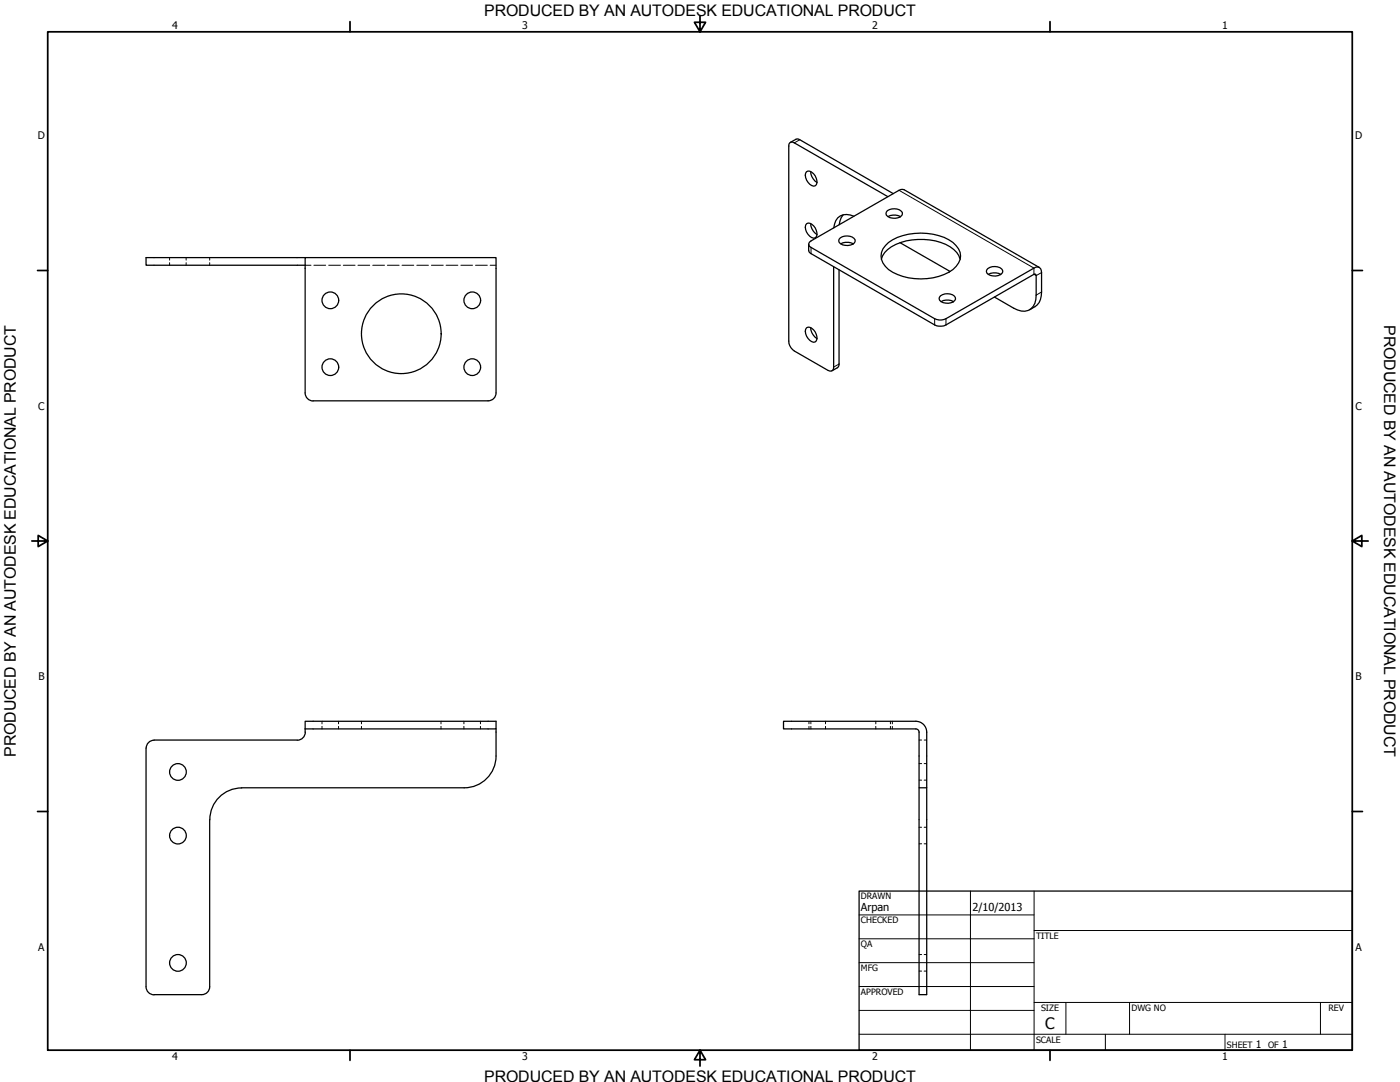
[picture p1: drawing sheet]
<svg xmlns="http://www.w3.org/2000/svg" width="559mm" height="432mm" viewBox="0 0 559 432" stroke-linecap="round" stroke-linejoin="round" font-family="sans-serif">
<!-- layer: Visible (ANSI) -->
<g fill="none" stroke="#000" stroke-width=".51">
<path d="M314.8 58.3v77.8a4.8 4.8 0 0 0 2.3 4l13.4 7.7a1.37 1.37 0 0 0 1.6 .2 1.37 1.37 0 0 0 .6-1.5v-40M317.1 57l37.3 21.5M317.6 55.6l.5-.2 1.1 .4 37.4 21.5M321.9 68.5a3.2 3.2 0 0 1 3.9 2.7 2.03 2.03 0 0 1-1.1 3.1 4.2 4.2 0 0 1-2.8-5.8zM323.6 68.5a5.2 5.2 0 0 0 2.5 4.3M358.8 75.9l-35.1 20.2M321.9 89.3a3.2 3.2 0 0 1 3.9 2.6 2.03 2.03 0 0 1-1.1 3.2 4.2 4.2 0 0 1-2.8-5.8zM323.6 89.2a5.2 5.2 0 0 0 2.5 4.4M323.7 98.7l49.4 28.5M335.4 94.9a4.5 4.5 0 0 1 5.9 .8 2.83 2.83 0 0 1-3.9 2.2 2.21 2.21 0 0 1-2.5-2.4zM335.6 97.3a5.4 5.4 0 0 1 5 0M336.5 85.7l-.7 1.1-.8 2.9"/>
<path d="M353.4 98a20.7 20.7 0 0 1 16.6-4.8 16.2 16.2 0 0 1 12.6 6.1 6.2 6.2 0 0 1-2.2 8.3 23.9 23.9 0 0 1-25.8 0 6.2 6.2 0 0 1-1.2-9.6zM354.2 84.1a4.6 4.6 0 0 1 6 .7 2.83 2.83 0 0 1-4 2.3 2.21 2.21 0 0 1-2.4-2.5zM354.5 86.4a5.4 5.4 0 0 1 4.9 0M359.2 96.8l20 11.5M121.8 102.8h-63.5v3.1h63.5M323.7 101.2l49.4 28.5M334.9 107.7v37.6l-.6 1.4M351.8 103.4a10.7 10.7 0 0 1 7.7-6.6 23.7 23.7 0 0 1 21.2 2.8l1.2 1.2 1.3 2.6M375.4 118a4.4 4.4 0 0 1 5.9 .7 1.85 1.85 0 0 1-1.8 2.1 3.6 3.6 0 0 1-4.7-1.6zM394.3 107.2a4.4 4.4 0 0 1 5.9 .7 1.85 1.85 0 0 1-1.8 2.1 3.6 3.6 0 0 1-4.7-1.7zM394.5 109.5a5.1 5.1 0 0 1 5 0M396.9 118.6l7.7 4.4"/>
<path d="M412.7 109.5l-35.1 20.2M412.7 107l-35.1 20.2M413.6 110v7.8M415.7 108.8v7.7a6.7 6.7 0 0 1-2.6 5.9M321.9 130.8a3.2 3.2 0 0 1 3.9 2.7 2.03 2.03 0 0 1-1.1 3.1 4.2 4.2 0 0 1-2.8-5.8zM323.6 130.7a5.2 5.2 0 0 0 2.5 4.4M375.6 120.4a5.1 5.1 0 0 1 5 0M125 160h69.8M198 156.8a3.1 3.1 0 0 1-3.2 3.2M198 156.8v-54h-76.2v54a3.2 3.2 0 0 0 3.2 3.2M58.3 298.5v95.3a3.2 3.2 0 0 0 3.2 3.2M121.8 290.9a3.4 3.4 0 0 1-3.2 4.5l-57.1-.1a3.3 3.3 0 0 0-3.1 3.2"/>
<path d="M121.8 287.8h76.2v3.1h-76.2zM198 290.9v10.8M365.5 290.9l.8 .2 .5 1.1v22.2h3.1M365.5 287.8a4.3 4.3 0 0 1 4.4 4.4v104.7h-3.1v-82.5M365.6 287.8h-52.9v3.1h52.9M198 301.7a12.7 12.7 0 0 1-12.7 12.7l-88.9 .1a12.8 12.8 0 0 0-12.7 12.6v66.7a3.1 3.1 0 0 1-3.2 3.1h-19"/>
<circle cx="131.9" cy="119.9" r="3.3"/>
<circle cx="188.5" cy="119.9" r="3.3"/>
<circle cx="160.2" cy="133.2" r="15.9"/>
<circle cx="131.9" cy="146.5" r="3.3"/>
<circle cx="188.5" cy="146.5" r="3.3"/>
<circle cx="71" cy="308.1" r="3.3"/>
<circle cx="71" cy="333.5" r="3.3"/>
<circle cx="71" cy="384.3" r="3.3"/>
</g>
<!-- layer: Hidden (ANSI) -->
<g fill="none" stroke="#000" stroke-width=".4">
<path d="M67.7 102.8v1M67.7 104.8v1.1M74.3 102.8v1M74.3 104.8v1.1M83.7 102.8v1M83.7 104.8v1.1M121.8 105.9h2.3M125.3 105.9h4.7M131.2 105.9h4.7M137 105.9h4.7M142.9 105.9h4.7M148.8 105.9h4.7"/>
<path d="M154.6 105.9h4.7M160.5 105.9h4.7M166.4 105.9h4.6M172.2 105.9h4.7M178.1 105.9h4.7M184 105.9h4.6M189.8 105.9h4.7M195.6 105.9h2.4M128.5 287.8v1.1M128.5 289.9v1M135.1 287.8v1.1M135.1 289.9v1"/>
<path d="M144.3 287.8v1.1M144.3 289.9v1M176 287.8v1.1M176 289.9v1M185.2 287.8v1.1M185.2 289.9v1M191.8 287.8v1.1M191.8 289.9v1M322.9 287.8v1.1M322.9 289.9v1M323.7 287.8v1.1M323.7 289.9v1"/>
<path d="M329.5 287.8v1.1M329.5 289.9v1M349.6 287.8v1.1M349.6 289.9v1M355.4 287.8v1.1M355.4 289.9v1M356.2 287.8v1.1M356.2 289.9v1M366.8 295.3h1.1M368.9 295.3h1M366.8 311.3h1.1M366.8 304.7h1.1"/>
<path d="M368.9 311.3h1M368.9 304.7h1M366.8 336.7h1.1M366.8 330.1h1.1M368.9 336.7h1M368.9 330.1h1M366.8 387.5h1.1M366.8 380.9h1.1M368.9 387.5h1M368.9 380.9h1"/>
</g>
<!-- layer: Visible Narrow (ANSI) -->
<path d="M319.2 55.8l-2.1 1.2M358.8 75.9l53.9 31.1v2.5l.9 .5 2.1-1.2M323.7 98.7v2.5M415.7 116.5l-2.1 1.3M373.1 127.2v2.5M377.6 127.2v2.5M334.9 145.3l-2.2 1.2" fill="none" stroke="#000" stroke-width=".4"/>
<g fill="none" stroke="#000" stroke-width=".51">
<path d="M317.1 57l-1.4-.3-.8 .8-.1 .8M317.6 55.6l-2.1 1.2M358.8 75.9l.8-.3 1.3 .2 53.9 30.9M322.8 97.5l.1 3 .8 .7M323.7 96.1a1.4 1.4 0 0 0-.6 2.2l.6 .4M340.8 86.3a5.2 5.2 0 0 0-8 4.6M412.7 107a1.84 1.84 0 0 1 2.2-.2 1.84 1.84 0 0 1 .8 2M412.7 109.5l.4-.2 .5 .7M413.6 117.8a5.4 5.4 0 0 1-5.9 6.3l-3.1-1.1M373.1 127.2a5.1 5.1 0 0 0 4.5 0M373.1 129.7a5.1 5.1 0 0 0 4.5 0M413.1 122.4l-2.1 1.2"/>
<path d="M334.3 146.7l-2.2 1.3"/>
</g>
<!-- layer: Border (ANSI) -->
<g fill="none" stroke="#000" stroke-width=".7">
<path d="M19 12.7h520.8v406.4h-520.8zM139.7 8.6v4.1M279.4 6.3v6.4l-2.2-3.8h4.4l-2.2 3.8M419.1 8.6v4.1M15 107.9h4M539.8 107.9h4M12.7 215.9h6.3l-3.8-2.2v4.4l3.8-2.2M539.8 215.9l3.8 2.2v-4.4l-3.8 2.2h6.3M15 323.8h4M539.8 323.8h4M139.7 419.1v4.1M279.4 419.1l2.2 3.8h-4.4l2.2-3.8v6.3"/>
<path d="M419.1 419.1v4.1"/>
</g>
<!-- layer: Title (ANSI) -->
<g fill="none" stroke="#000" stroke-width=".4">
<path d="M387.3 355.6v63.5M412.7 355.6v63.5M342.9 365.1h69.8M342.9 374.6h69.8M412.7 371.3h127.1M342.9 384.2h69.8M342.9 393.7h69.8M342.9 412.7h196.9M342.9 403.2h69.8M412.7 400h127.1M425.4 400v12.7M441.2 412.7v6.4"/>
<path d="M450.8 400v12.7M488.9 412.7v6.4M527 400v12.7"/>
</g>
<path d="M342.9 355.6h196.9v63.5h-196.9z" fill="none" stroke="#000" stroke-width=".51"/>
<g font-size="6.4">
<text x="552.4" y="129.8" transform="rotate(90 552.4 129.8)">PRODUCED BY AN AUTODESK EDUCATIONAL PRODUCT</text>
<text x="6.3" y="302" transform="rotate(-90 6.3 302)">PRODUCED BY AN AUTODESK EDUCATIONAL PRODUCT</text>
</g>
<g font-size="6.3">
<text x="193.3" y="6.3">PRODUCED BY AN AUTODESK EDUCATIONAL PRODUCT</text>
<text x="417.2" y="410.6">C</text>
<text x="193.3" y="431.8">PRODUCED BY AN AUTODESK EDUCATIONAL PRODUCT</text>
</g>
<g font-size="4.4">
<text x="343.7" y="363.5">Arpan</text>
<text x="388.1" y="363.7">2/10/2013</text>
</g>
<g font-size="4.2">
<text x="68.7" y="11.7">4</text>
<text x="208.4" y="11.7">3</text>
<text x="348.1" y="11.7">2</text>
<text x="487.8" y="11.7">1</text>
<text x="15.1" y="55.5">D</text>
<text x="540.9" y="55.5">D</text>
<text x="15.2" y="163.4">C</text>
<text x="541" y="163.4">C</text>
<text x="15.3" y="271.4">B</text>
<text x="541.1" y="271.4">B</text>
<text x="15.2" y="379.3">A</text>
<text x="541" y="379.3">A</text>
<text x="501.3" y="418.3">1</text>
<text x="511.8" y="418.3">1</text>
<text x="68.7" y="423.2">4</text>
<text x="208.4" y="423.2">3</text>
<text x="348.1" y="423.2">2</text>
<text x="487.8" y="423.2">1</text>
</g>
<g font-size="3.5">
<text x="343.7" y="358.9">DRAWN</text>
<text x="343.7" y="368.5">CHECKED</text>
<text x="413.5" y="374.6">TITLE</text>
<text x="343.7" y="378">QA</text>
<text x="343.7" y="387.5">MFG</text>
<text x="343.7" y="397.1">APPROVED</text>
<text x="415.5" y="403.4">SIZE</text>
<text x="451.6" y="403.4">DWG NO</text>
<text x="530.3" y="403.4">REV</text>
<text x="413.5" y="416.1">SCALE</text>
<text x="489.7" y="418.3">SHEET</text>
<text x="506.2" y="418.3">OF</text>
</g>
</svg>
